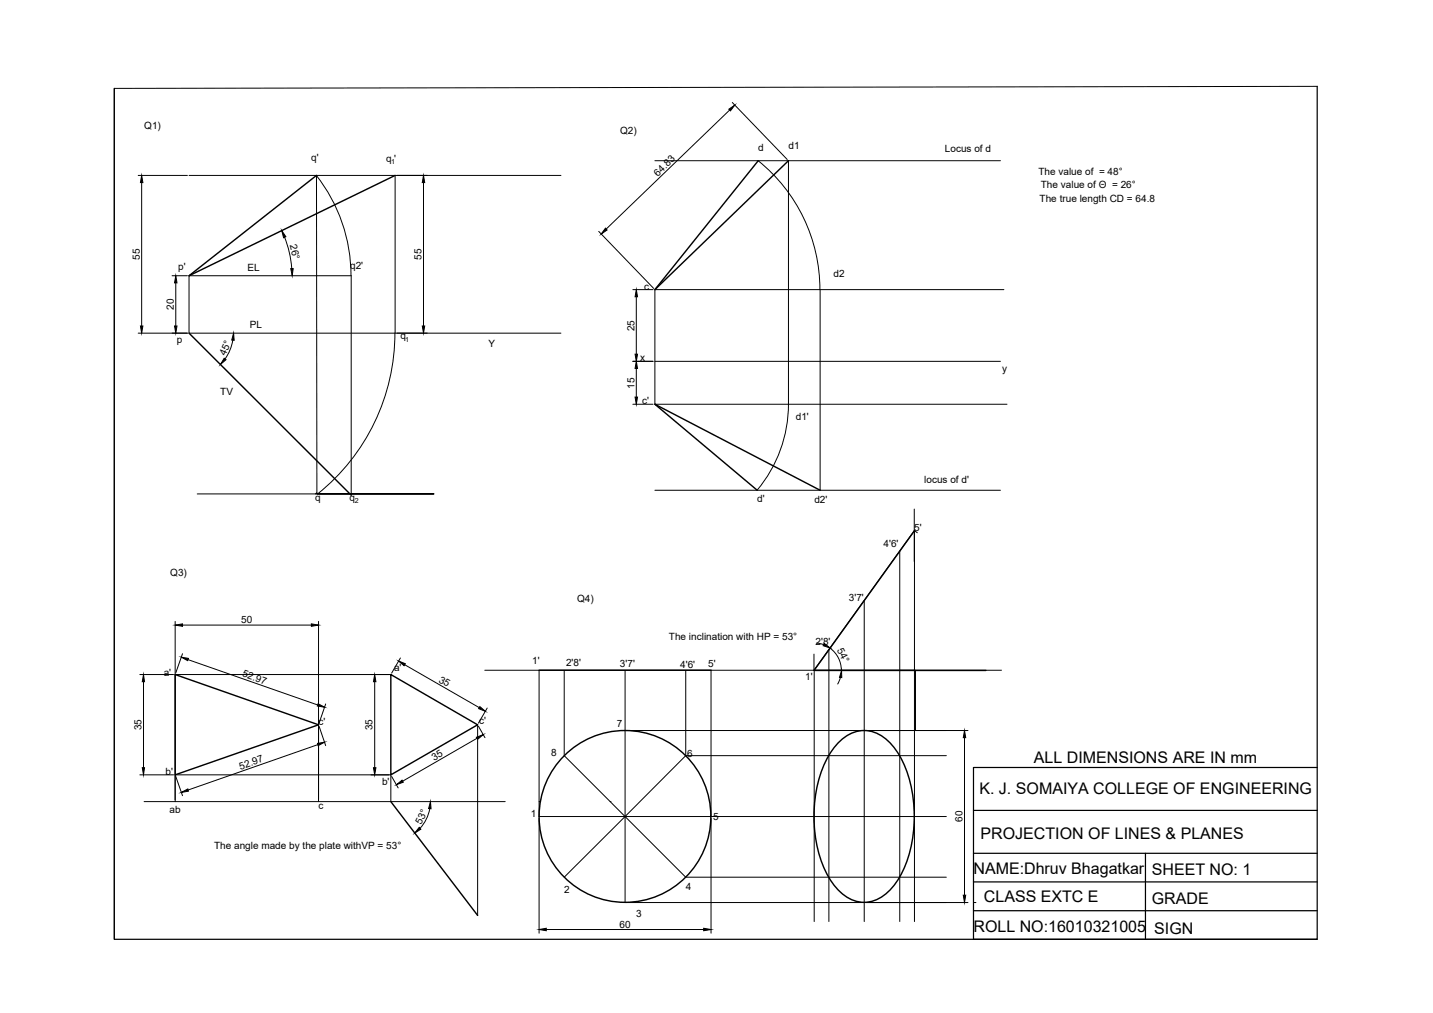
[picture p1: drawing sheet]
<svg xmlns="http://www.w3.org/2000/svg" width="297mm" height="210mm" viewBox="0 0 297 210" stroke-linecap="round" stroke-linejoin="round" font-family="sans-serif">
<!-- layer: 0 -->
<path d="M273 17.9v176.7h-249.3v-176.3M273 159h-71.2v35.6h71.2M201.8 167.9h71.2M201.8 176.8h71.2M237.4 176.8v17.8M201.8 182.7h71.2M201.8 188.7h71.2" fill="none" stroke="#000" stroke-width=".25"/>
<g fill="none" stroke="#000" stroke-width=".21">
<path d="M273 17.9l-249.3 .4v176.3M28.6 36.4h10.2M29.4 37.8v29.7M39.2 36.4h77.1M65.6 36.3a33.6 33.6 0 0 1 7.2 20.8M65.6 36.4l.1 65.9h24.2h-49M81.9 36.4v32.6a42.7 42.7 0 0 1-16 33.3M87.8 37.8v29.7M135.7 33.3h71.7M151.2 22.8l-25.5 24.6M151.8 21.2l11.4 11.8M157.1 33.3a34.2 34.2 0 0 1 12.9 26.7v41.6"/>
<path d="M163.4 33.3v50.4a27.7 27.7 0 0 1-6.4 17.9M35.7 57.1h3.1M36.4 58.6v8.9M59 49.1a21.4 21.4 0 0 1 1.5 6.5M124.1 47.9l11.4 11.9M28.6 69h10.2M48.3 70.5l-.5 1.8-1.2 2.1M116.3 69h-77.1v-11.9h33.6v45.5M131.2 74.9h4.2M131.2 60h4.2M131.9 61.5v11.9M131.9 76.4v5.9"/>
<path d="M135.7 74.9h71.7M208.1 60h-72.4v23.8h73M131.2 83.8h4.2M65.7 102.1l-.3 .2M135.7 101.6h71.7M186.5 114.2v76.8M189.5 105.5v10.9M189.5 110l-20.8 28.9M190.1 110.4l-.5-.4v81M29 139.8h7M36.3 128.8v36.9M36.3 139.8h44.7"/>
<path d="M37.8 135.5l-1.4 3.9M37.8 129.5h26.7M39 136.7l26.9 9.4M66 128.8v36.9M83 136.3l-1.8 3.2M83.9 137.7l15.4 8.9M100.5 138.9h107.1M111.7 138.9v30.3h35.7M117 138.9v17.7l12.6 12.6-12.6 12.6M129.6 138.9v12.5M142.1 138.9v17.7M147.4 138.9v30.3"/>
<path d="M168.7 135.5v3.4h20.8M168.8 138.9v52.1M169.3 133.2l1.4 .4M171.8 134.6v56.4M172 134.3a5.7 5.7 0 0 1 2.4 4.6M179.1 124.4v66.6M189.8 138.9v12.5M29.7 141.3v17.8M65.9 154.3l-26.9 9.4M66.2 150.5l1.3 4M67.5 145.9l-1.3 3.9M77.7 141.3v17.8"/>
<path d="M98.9 153l-15.4 8.9M99 150.2v39.5M99.2 150.5l1.3 2.4M101 146.7l-1.8 3.1M129.6 151.4v35.6h71M129.6 151.4h71M142.1 156.6l-12.5 12.6 12.5 12.6h54.1M142.1 156.6h54.1M174.2 140.4l-.6 1.3M199.9 152.9v32.6M29 160.6h7M29.9 166.1h74.8"/>
<path d="M36.3 166.1v-5.5h29.7v5.5M36.4 160.9l1.4 4M66 160.6h15v5.5M81.2 160.9l1.3 2.4M89.1 167.6l-.6 1.8-.6 1.2-.8 1M111.7 166.1h.3M111.7 169.6v23.8M126.5 166.1h.1M147.4 169.6v23.8M147.4 169.2h48.8M113.2 192.6h32.7M201.8 187h.5"/>
</g>
<g fill="none" stroke="#000" stroke-width=".3">
<path d="M65.6 36.4l-26.4 20.7 42.7-20.7M157.2 33.3l-21.5 26.7 27.7-26.7M39.2 69l33.6 33.6M157 101.6l-21.3-17.8 34.3 17.8M189.6 110l-20.8 28.9M36.3 139.8l29.7 10.4-29.7 10.4M81 139.8l18 10.4-18 10.4zM111.7 138.9h35.7M168.8 138.9h35.6M173.9 153.8a6.9 6.9 0 0 1 10.5 0 20.9 20.9 0 0 1 5.1 13.4 24.5 24.5 0 0 1-4.2 16.3 7.3 7.3 0 0 1-8.4 3.1 13 13 0 0 1-6.8-8.4 28.2 28.2 0 0 1 1.3-21l1.6-2.4zM81 166.1l18 23.6"/>
<circle cx="129.5" cy="169.2" r="17.8"/>
</g>
<g fill="#000" stroke="#000" stroke-width=".21">
<path d="M29.4 36.4l.2 1.4h-.5zM87.8 36.4l.2 1.4h-.5zM151.1 22.6l1.2-.8-.9 1.2zM36.4 57.1l.3 1.5h-.5zM58.4 47.8l.9 1.3-.5 .2zM60.3 55.7h.5l-.2 1.4zM125.5 47.3l.3 .4-1.2 .8zM29.1 67.5h.5l-.2 1.5zM36.2 67.5h.5l-.3 1.5zM46.5 74.2l.3 .3-1.1 1zM48.4 69l.1 1.5h-.5zM87.5 67.5h.5l-.2 1.5z"/>
<path d="M131.9 74.9l.3 1.5h-.6zM131.6 73.4h.6l-.3 1.5zM131.9 60l.3 1.5h-.6zM131.6 82.3h.6l-.3 1.5zM36.3 129.5l1.5-.2v.5zM37.6 136.2l1.5 .2-.2 .5zM64.5 129.3l1.5 .2-1.5 .3zM82.6 137l1.4 .5-.2 .5zM170.9 133.3l1.2 1-1.5-.5zM29.5 159.1h.5l-.3 1.5zM29.7 139.8l.3 1.5h-.5zM65.8 154l1.5-.2-1.4 .7z"/>
<path d="M65.9 145.8l1.4 .7-1.5-.2zM77.7 139.8l.2 1.5h-.5zM77.4 159.1h.5l-.2 1.5zM98.7 152.8l1.5-.6-1.2 1zM99.5 146.4l1.1 1-1.4-.6zM174.4 138.9l.1 1.5h-.5zM199.9 151.4l.3 1.5h-.5zM37.6 164.2l1.3-.7 .2 .4zM82.2 162.6l1.1-.9 .3 .4zM86.9 171.4l.3 .4-1.2 .8zM89.2 166.1l.2 1.5-.6-.1zM111.7 192.6l1.5-.3v.6z"/>
<path d="M145.9 192.3l1.5 .3-1.5 .3zM199.7 185.5h.5l-.3 1.5z"/>
</g>
<g font-size="3.3">
<text x="214.3" y="158.1">ALL DIMENSIONS ARE IN mm</text>
<text x="203" y="164.5">K. J. SOMAIYA COLLEGE OF ENGINEERING</text>
<text x="203.3" y="173.9">PROJECTION OF LINES &amp; PLANES</text>
<text x="201.8" y="181">NAME:Dhruv Bhagatkar</text>
<text x="238.7" y="181.4">SHEET NO: 1</text>
<text x="203.9" y="186.8">CLASS EXTC E</text>
<text x="238.7" y="187.3">GRADE</text>
<text x="201.8" y="193.2">ROLL NO:16010321005</text>
<text x="239.3" y="193.5">SIGN</text>
</g>
<g font-size="2.1">
<text x="29.9" y="26.8">Q1)</text>
<text x="128.6" y="27.7">Q2)</text>
<text x="64.5" y="33.4">q'</text>
<text x="80.1" y="33.5">q '</text>
<text x="157.2" y="31.2">d</text>
<text x="163.4" y="30.9">d1</text>
<text x="195.9" y="31.5">Locus of d</text>
<text x="136.3" y="36.6" transform="rotate(-44 136.3 36.6)">64.83</text>
<text x="215.3" y="36.3">The value of = 48°</text>
<text x="215.5" y="41.9">The true length CD = 64.8</text>
<text x="215.8" y="38.9">The value of Θ = 26°</text>
<text x="29" y="53.8" transform="rotate(-90 29 53.8)">55</text>
<text x="60.1" y="50.8" transform="rotate(77 60.1 50.8)">26°</text>
<text x="87.4" y="53.8" transform="rotate(-90 87.4 53.8)">55</text>
<text x="36.9" y="55.9">p'</text>
<text x="51.3" y="56.2">EL</text>
<text x="72.6" y="55.8">q2'</text>
<text x="172.8" y="57.3">d2</text>
<text x="36" y="64.2" transform="rotate(-90 36 64.2)">20</text>
<text x="133.5" y="60">c</text>
<text x="36.7" y="71">p</text>
<text x="51.8" y="68">PL</text>
<text x="83" y="70.3">q</text>
<text x="101.2" y="72">Y</text>
<text x="131.5" y="68.6" transform="rotate(-90 131.5 68.6)">25</text>
<text x="46.8" y="73.8" transform="rotate(-67 46.8 73.8)">45°</text>
<text x="132.7" y="74.9">x</text>
<text x="207.7" y="77.1">y</text>
<text x="45.7" y="81.8">TV</text>
<text x="131.5" y="80.5" transform="rotate(-90 131.5 80.5)">15</text>
<text x="133.1" y="83.8">c'</text>
<text x="165" y="86.9">d1'</text>
<text x="191.6" y="100">locus of d'</text>
<text x="65.3" y="103.8">q</text>
<text x="72.5" y="103.8">q</text>
<text x="157" y="104">d'</text>
<text x="168.8" y="104.3">d2'</text>
<text x="183.2" y="113.4">4'6'</text>
<text x="189.5" y="110">5'</text>
<text x="35.3" y="119.3">Q3)</text>
<text x="119.6" y="124.7">Q4)</text>
<text x="176" y="124.6">3'7'</text>
<text x="50" y="129.1">50</text>
<text x="110.3" y="137.6">1'</text>
<text x="138.7" y="132.5">The inclination with HP = 53°</text>
<text x="169.1" y="133.6">2'8'</text>
<text x="173.5" y="134.7" transform="rotate(63 173.5 134.7)">54°</text>
<text x="33.9" y="140.1">a'</text>
<text x="50.1" y="140.2" transform="rotate(19 50.1 140.2)">52.97</text>
<text x="81.7" y="139.1">a'</text>
<text x="90.8" y="141.3" transform="rotate(30 90.8 141.3)">35</text>
<text x="117.3" y="138.1">2'8'</text>
<text x="128.5" y="138.2">3'7'</text>
<text x="141" y="138.4">4'6'</text>
<text x="146.8" y="138.3">5'</text>
<text x="166.9" y="140.8">1'</text>
<text x="99.3" y="150">c'</text>
<text x="29.3" y="151.3" transform="rotate(-90 29.3 151.3)">35</text>
<text x="66" y="150.2">c'</text>
<text x="77.2" y="151.3" transform="rotate(-90 77.2 151.3)">35</text>
<text x="127.9" y="150.6">7</text>
<text x="34.3" y="160.6">b'</text>
<text x="49.9" y="159.5" transform="rotate(-19 49.9 159.5)">52.97</text>
<text x="90" y="157.6" transform="rotate(-30 90 157.6)">35</text>
<text x="114.2" y="156.7">8</text>
<text x="142.4" y="156.8">6</text>
<text x="66" y="167.6">c</text>
<text x="79.2" y="162.7">b'</text>
<text x="35.1" y="168.5">ab</text>
<text x="87.3" y="170.9" transform="rotate(-64 87.3 170.9)">53°</text>
<text x="110" y="169.2">1</text>
<text x="147.8" y="169.9">5</text>
<text x="199.5" y="170.3" transform="rotate(-90 199.5 170.3)">60</text>
<text x="44.4" y="176">The angle made by the plate withVP = 53°</text>
<text x="116.9" y="185">2</text>
<text x="142.1" y="184.5">4</text>
<text x="131.9" y="190.1">3</text>
<text x="128.4" y="192.2">60</text>
</g>
<g font-size="1.5">
<text x="81.1" y="34">1</text>
<text x="84" y="70.8">1</text>
<text x="73.6" y="104.3">2</text>
</g>
</svg>
